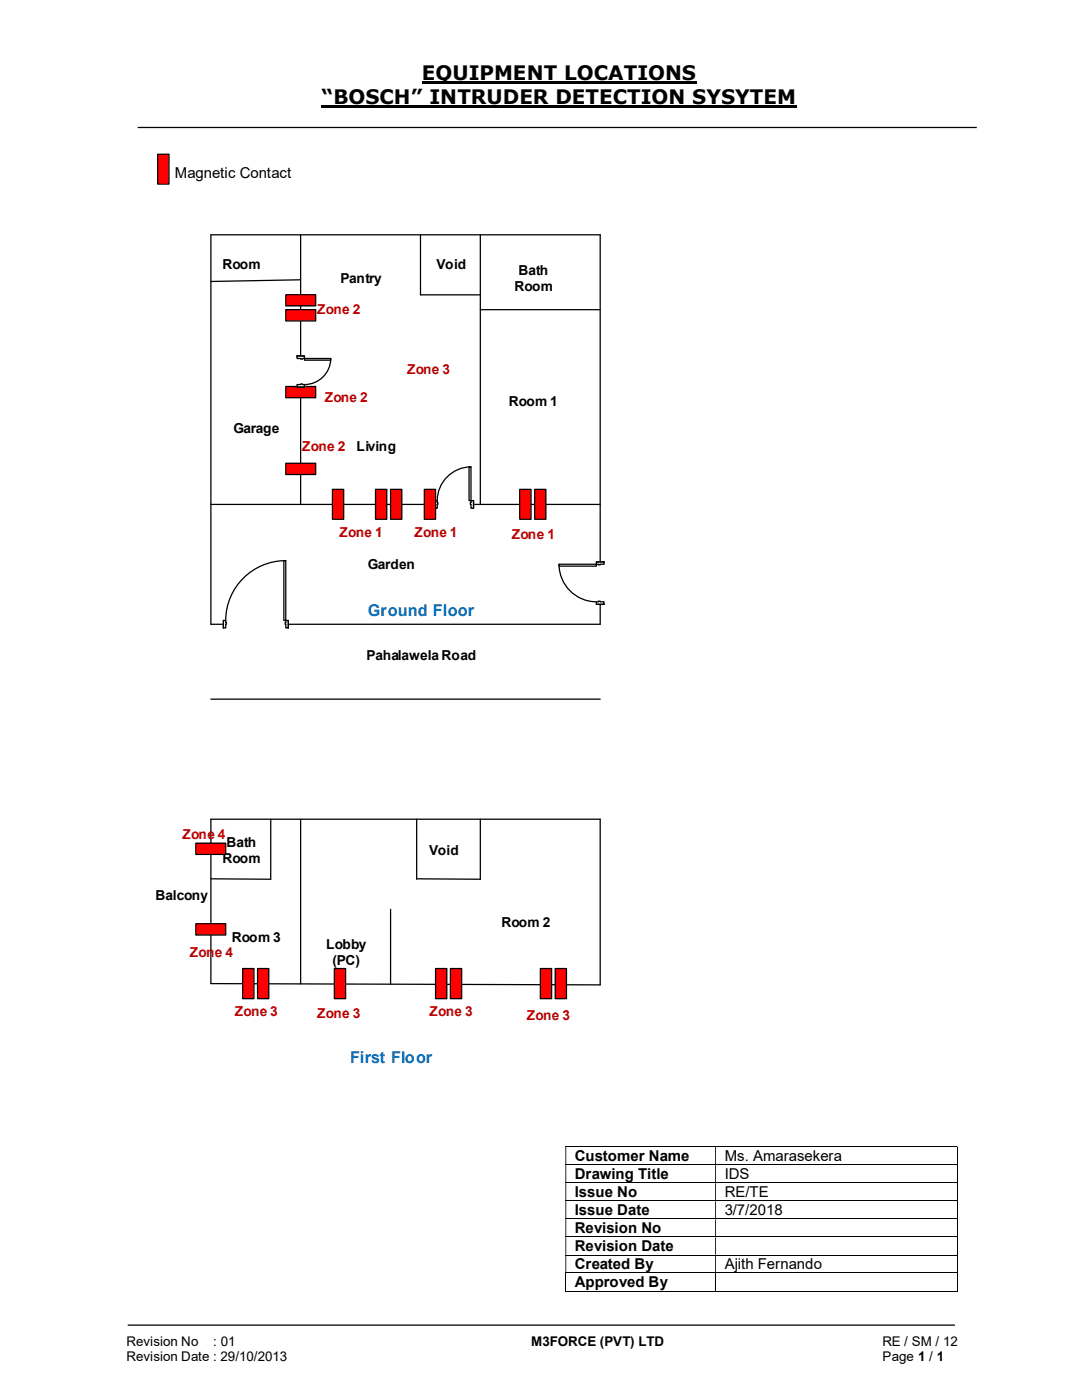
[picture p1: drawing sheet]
<svg xmlns="http://www.w3.org/2000/svg" width="216mm" height="279mm" viewBox="0 0 216 279" stroke-linecap="round" stroke-linejoin="round" font-family="sans-serif">
<path d="M84.2 16.4h54.8M64.2 21.3h94.8" fill="none" stroke="#000" stroke-width=".42"/>
<path d="M27.5 25.4h167.4M25.5 264.5h165" fill="none" stroke="#000" stroke-width=".25"/>
<path d="M31.5 30.8h2.2v5.9h-2.2z" fill-rule="evenodd" fill="#f00"/>
<path d="M31.5 30.8h2.2v5.9h-2.2z" fill="none" stroke="#000" stroke-width=".24"/>
<g fill="none" stroke="#000" stroke-width=".2">
<path d="M112.8 228.8h78.1M112.8 232.5h78.1M112.8 236.1h78.1M112.8 239.6h78.1M191 228.9v3.5M191 232.5v3.5M191 236.1v3.5M191 239.7v3.5M112.8 243.2h78.1M112.8 246.8h78.1M112.8 250.5h78.1M112.8 254h78.1"/>
<path d="M112.8 257.7h29.9M112.9 254.1v3.7M142.8 254.1v3.7M142.9 257.7h48M191 243.3v3.5M191 246.9v3.5M191 250.5v3.5M191 254.1v3.7"/>
</g>
<g fill="#000">
<path d="M190.9 228.7h.2v.2h-.2zM112.8 228.9h.2v3.5h-.2zM142.7 228.9h.2v3.5h-.2z" fill-rule="evenodd"/>
<path d="M190.9 232.4h.2v.1h-.2zM112.8 232.5h.2v3.5h-.2zM142.7 232.5h.2v3.5h-.2z" fill-rule="evenodd"/>
<path d="M190.9 236h.2v.1h-.2zM112.8 236.1h.2v3.5h-.2zM142.7 236.1h.2v3.5h-.2z" fill-rule="evenodd"/>
<path d="M190.9 239.6h.2v.1h-.2zM112.8 239.7h.2v3.5h-.2zM142.7 239.7h.2v3.5h-.2z" fill-rule="evenodd"/>
<path d="M190.9 243.2h.2v.1h-.2zM112.8 243.3h.2v3.5h-.2zM142.7 243.3h.2v3.5h-.2z" fill-rule="evenodd"/>
<path d="M190.9 246.8h.2v.1h-.2zM112.8 246.9h.2v3.5h-.2zM142.7 246.9h.2v3.5h-.2z" fill-rule="evenodd"/>
<path d="M190.9 250.4h.2v.1h-.2zM112.8 250.5h.2v3.5h-.2zM142.7 250.5h.2v3.5h-.2z" fill-rule="evenodd"/>
</g>
<path d="M190.9 254h.2v.1h-.2zM190.9 257.6h.2v.2h-.2z" fill="#000"/>
<path d="M42.1 46.9h77.7v77.7h-77.7zM60 55.8l-17.9 .4M60 46.9v53.8M83.9 46.9v11.9M95.8 46.9v53.8M95.8 61.8h24M42.1 100.7h77.7M119.8 163.5v33.1" fill="none" stroke="#000" stroke-width=".25"/>
<path d="M57 77.1h6v2.3h-6z" fill-rule="evenodd" fill="#f00"/>
<path d="M83.9 58.8h11.9M57 77.1h6v2.3h-6zM42.1 139.5h77.7M54 163.5v12l-11.9-.1M83.1 163.5v12M95.8 163.5v12l-12.7-.1M119.8 163.5h-77.7v32.8l77.7 .3" fill="none" stroke="#000" stroke-width=".25"/>
<path d="M86.8 99.9h7.7v1.6h-7.7z" fill="#fff"/>
<path d="M86.8 99.9h7.7v1.6h-7.7z" fill="none" stroke="#fff" stroke-width=".25"/>
<path d="M94 99.9v1.5h.5v-1.5zM86.8 99.9h.4v1.5h-.4z" fill-rule="evenodd" fill="#fff"/>
<path d="M87.2 100.3v-.4h-.4v1.5h.4v-.7M94 100.3v-.4h.5v1.5h-.5v-.7" fill="none" stroke="#000" stroke-width=".25"/>
<path d="M93.9 100.3v.4h.1v-.4zM87.2 100.3h.2v.4h-.2z" fill-rule="evenodd" fill="#fff"/>
<path d="M86.8 99.9v1.5M94 93.2a6.8 6.8 0 0 0-6.8 6.7M94.5 99.9v1.5M87.2 100.3h.2v.4h-.2M94 100.3h-.1v.4h.1" fill="none" stroke="#000" stroke-width=".25"/>
<path d="M93.6 93.2h.4v6.7h-.4z" fill-rule="evenodd" fill="#fff"/>
<path d="M93.6 93.2h.4v6.7h-.4z" fill="none" stroke="#000" stroke-width=".25"/>
<path d="M59.2 71h1.6v6.3h-1.6z" fill-rule="evenodd" fill="#fff"/>
<path d="M59.2 71h1.6v6.3h-1.6z" fill="none" stroke="#fff" stroke-width=".25"/>
<path d="M59.3 71h1.4v.5h-1.4zM59.3 76.8v.5h1.4v-.5z" fill-rule="evenodd" fill="#fff"/>
<path d="M60 71.5h-.7v-.5h1.4v.5h-.3M60 76.8h-.7v.5h1.4v-.5h-.3" fill="none" stroke="#000" stroke-width=".25"/>
<path d="M60 71.5h.4v.2h-.4zM60 76.6v.2h.4v-.2z" fill-rule="evenodd" fill="#fff"/>
<path d="M59.3 71h1.4M59.3 77.3h1.4M60 71.5v.2h.4v-.2M60 76.8v-.2h.4v.2M66 71.5a5.2 5.2 0 0 1-5.3 5.3" fill="none" stroke="#000" stroke-width=".25"/>
<path d="M60.7 71.5h5.3v.4h-5.3z" fill="#fff"/>
<path d="M60.7 71.5h5.3v.4h-5.3z" fill="none" stroke="#000" stroke-width=".25"/>
<path d="M119 112.1h1.6v8.5h-1.6z" fill-rule="evenodd" fill="#fff"/>
<path d="M119 112.1h1.6v8.5h-1.6z" fill="none" stroke="#fff" stroke-width=".25"/>
<path d="M119 112.1v.5h1.5v-.5zM119 120.1h1.5v.5h-1.5z" fill-rule="evenodd" fill="#fff"/>
<path d="M119.4 112.6h-.4v-.5h1.5v.5h-.7M119.4 120.1h-.4v.5h1.5v-.5h-.7" fill="none" stroke="#000" stroke-width=".25"/>
<path d="M119.4 112.6v.1h.4v-.1zM119.4 120h.4v.1h-.4z" fill-rule="evenodd" fill="#fff"/>
<path d="M111.5 112.6a7.5 7.5 0 0 0 7.5 7.5M119 112.1h1.5M119.4 112.6v.1h.4v-.1M119 120.6h1.5M119.4 120.1v-.1h.4v.1" fill="none" stroke="#000" stroke-width=".25"/>
<path d="M111.5 112.6h7.5v.4h-7.5z" fill="#fff"/>
<path d="M111.5 112.6h7.5v.4h-7.5z" fill="none" stroke="#000" stroke-width=".25"/>
<path d="M44.6 123.8h12.9v1.5h-12.9z" fill="#fff"/>
<path d="M44.6 123.8h12.9v1.5h-12.9z" fill="none" stroke="#fff" stroke-width=".25"/>
<path d="M57 123.8v1.5h.5v-1.5zM44.6 123.8h.4v1.5h-.4z" fill-rule="evenodd" fill="#fff"/>
<path d="M45 124.2v-.4h-.4v1.5h.4v-.7M57 124.2v-.4h.5v1.5h-.5v-.7" fill="none" stroke="#000" stroke-width=".25"/>
<path d="M56.9 124.2v.4h.1v-.4zM45 124.2h.2v.4h-.2z" fill-rule="evenodd" fill="#fff"/>
<path d="M57 111.9a12 12 0 0 0-12 11.9M44.6 123.8v1.5M45 124.2h.2v.4h-.2M57 124.2h-.1v.4h.1M57.5 123.8v1.5" fill="none" stroke="#000" stroke-width=".25"/>
<path d="M56.6 111.9h.4v11.9h-.4z" fill-rule="evenodd" fill="#fff"/>
<path d="M56.6 111.9h.4v11.9h-.4zM60 163.5v32.8M77.9 181.5v14.9" fill="none" stroke="#000" stroke-width=".25"/>
<path d="M39.1 184.4h5.9v2.2h-5.9z" fill-rule="evenodd" fill="#f00"/>
<path d="M39.1 184.4h5.9v2.2h-5.9z" fill="none" stroke="#000" stroke-width=".25"/>
<path d="M39.1 168.3h5.9v2.2h-5.9z" fill-rule="evenodd" fill="#f00"/>
<path d="M39.1 168.3h5.9v2.2h-5.9z" fill="none" stroke="#000" stroke-width=".25"/>
<path d="M103.7 97.7h2.3v5.9h-2.3z" fill="#f00"/>
<path d="M103.7 97.7h2.3v5.9h-2.3z" fill="none" stroke="#000" stroke-width=".25"/>
<path d="M84.7 97.7h2.2v5.9h-2.2z" fill="#f00"/>
<path d="M84.7 97.7h2.2v5.9h-2.2z" fill="none" stroke="#000" stroke-width=".25"/>
<path d="M106.7 97.7h2.2v5.9h-2.2z" fill="#f00"/>
<path d="M106.7 97.7h2.2v5.9h-2.2z" fill="none" stroke="#000" stroke-width=".25"/>
<path d="M66.7 193.3h2.3v6h-2.3z" fill="#f00"/>
<path d="M66.7 193.3h2.3v6h-2.3z" fill="none" stroke="#000" stroke-width=".25"/>
<path d="M74.9 97.7h2.3v5.9h-2.3z" fill="#f00"/>
<path d="M74.9 97.7h2.3v5.9h-2.3z" fill="none" stroke="#000" stroke-width=".25"/>
<path d="M77.9 97.7h2.3v5.9h-2.3z" fill="#f00"/>
<path d="M77.9 97.7h2.3v5.9h-2.3z" fill="none" stroke="#000" stroke-width=".25"/>
<path d="M66.3 97.7h2.3v5.9h-2.3z" fill="#f00"/>
<path d="M66.3 97.7h2.3v5.9h-2.3z" fill="none" stroke="#000" stroke-width=".25"/>
<path d="M57 92.5h6v2.2h-6z" fill-rule="evenodd" fill="#f00"/>
<path d="M57 92.5h6v2.2h-6z" fill="none" stroke="#000" stroke-width=".25"/>
<path d="M57 58.8h6v2.2h-6z" fill-rule="evenodd" fill="#f00"/>
<path d="M57 58.8h6v2.2h-6z" fill="none" stroke="#000" stroke-width=".25"/>
<path d="M57 61.8h6v2.3h-6z" fill-rule="evenodd" fill="#f00"/>
<path d="M57 61.8h6v2.3h-6z" fill="none" stroke="#000" stroke-width=".25"/>
<path d="M51.4 193.3h2.2v6h-2.2z" fill="#f00"/>
<path d="M51.4 193.3h2.2v6h-2.2z" fill="none" stroke="#000" stroke-width=".25"/>
<path d="M48.4 193.3h2.3v6h-2.3z" fill="#f00"/>
<path d="M48.4 193.3h2.3v6h-2.3z" fill="none" stroke="#000" stroke-width=".25"/>
<path d="M89.9 193.3h2.2v6h-2.2z" fill="#f00"/>
<path d="M89.9 193.3h2.2v6h-2.2z" fill="none" stroke="#000" stroke-width=".25"/>
<path d="M86.9 193.3h2.3v6h-2.3z" fill="#f00"/>
<path d="M86.9 193.3h2.3v6h-2.3z" fill="none" stroke="#000" stroke-width=".25"/>
<path d="M110.8 193.3h2.2v6h-2.2z" fill="#f00"/>
<path d="M110.8 193.3h2.2v6h-2.2z" fill="none" stroke="#000" stroke-width=".25"/>
<path d="M107.8 193.3h2.3v6h-2.3z" fill="#f00"/>
<path d="M107.8 193.3h2.3v6h-2.3z" fill="none" stroke="#000" stroke-width=".25"/>
<g font-size="4">
<text x="84.2" y="16">EQUIPMENT LOCATIONS</text>
<text x="64.2" y="20.8">“BOSCH” INTRUDER DETECTION SYSYTEM</text>
</g>
<g font-size="3.2" fill="#0070c0">
<text x="73.4" y="123">Ground Floor</text>
<text x="69.8" y="212">First Floor</text>
</g>
<g font-size="3">
<text x="34.9" y="35.5">Magnetic Contact</text>
<text x="114.7" y="231.6">Customer Name</text>
<text x="144.6" y="231.6">Ms. Amarasekera</text>
<text x="114.7" y="235.3">Drawing Title</text>
<text x="114.7" y="238.8">Issue No</text>
<text x="144.6" y="235.3">IDS</text>
<text x="144.6" y="238.8">RE/TE</text>
<text x="114.7" y="242.5">Issue Date</text>
<text x="144.6" y="242.5">3/7/2018</text>
<text x="114.7" y="246.1">Revision No</text>
<text x="114.7" y="249.7">Revision Date</text>
<text x="114.7" y="253.3">Created By</text>
<text x="114.7" y="256.9">Approved By</text>
<text x="144.6" y="253.3">Ajith Fernando</text>
</g>
<g font-size="2.7">
<text x="44.4" y="53.8">Room</text>
<text x="87.1" y="53.8">Void</text>
<text x="67.9" y="56.4">Pantry</text>
<text x="102.7" y="58">Room</text>
<text x="103.5" y="54.8">Bath</text>
<text x="101.6" y="81">Room 1</text>
<text x="46.6" y="86.3">Garage</text>
<text x="71.1" y="90">Living</text>
<text x="73.4" y="113.5">Garden</text>
<text x="73.2" y="131.8">Pahalawela Road</text>
<text x="44.4" y="172.3">Room</text>
<text x="45.2" y="169.1">Bath</text>
<text x="85.6" y="170.6">Void</text>
<text x="31" y="179.6">Balcony</text>
<text x="100.1" y="185">Room 2</text>
<text x="46.3" y="187.9">Room 3</text>
<text x="65.1" y="189.3">Lobby</text>
<text x="66.3" y="192.5">(PC)</text>
<text x="25.2" y="268.7">Revision No</text>
<text x="42.6" y="268.7">: 01</text>
<text x="106" y="268.7">M3FORCE (PVT) LTD</text>
<text x="176.1" y="268.7">RE / SM / 12</text>
<text x="25.2" y="271.7">Revision Date : 29/10/2013</text>
<text x="176.1" y="271.7">Page 1 / 1</text>
</g>
<g font-size="2.7" fill="#c00000">
<text x="63.3" y="62.7">Zone 2</text>
<text x="81.2" y="74.7">Zone 3</text>
<text x="64.8" y="80.3">Zone 2</text>
<text x="60.3" y="90">Zone 2</text>
<text x="67.8" y="107.2">Zone 1</text>
<text x="82.7" y="107.2">Zone 1</text>
<text x="102.2" y="107.6">Zone 1</text>
<text x="36.4" y="167.3">Zone 4</text>
<text x="37.9" y="190.9">Zone 4</text>
<text x="46.9" y="202.9">Zone 3</text>
<text x="63.3" y="203.2">Zone 3</text>
<text x="85.7" y="202.9">Zone 3</text>
<text x="105.2" y="203.5">Zone 3</text>
</g>
</svg>
